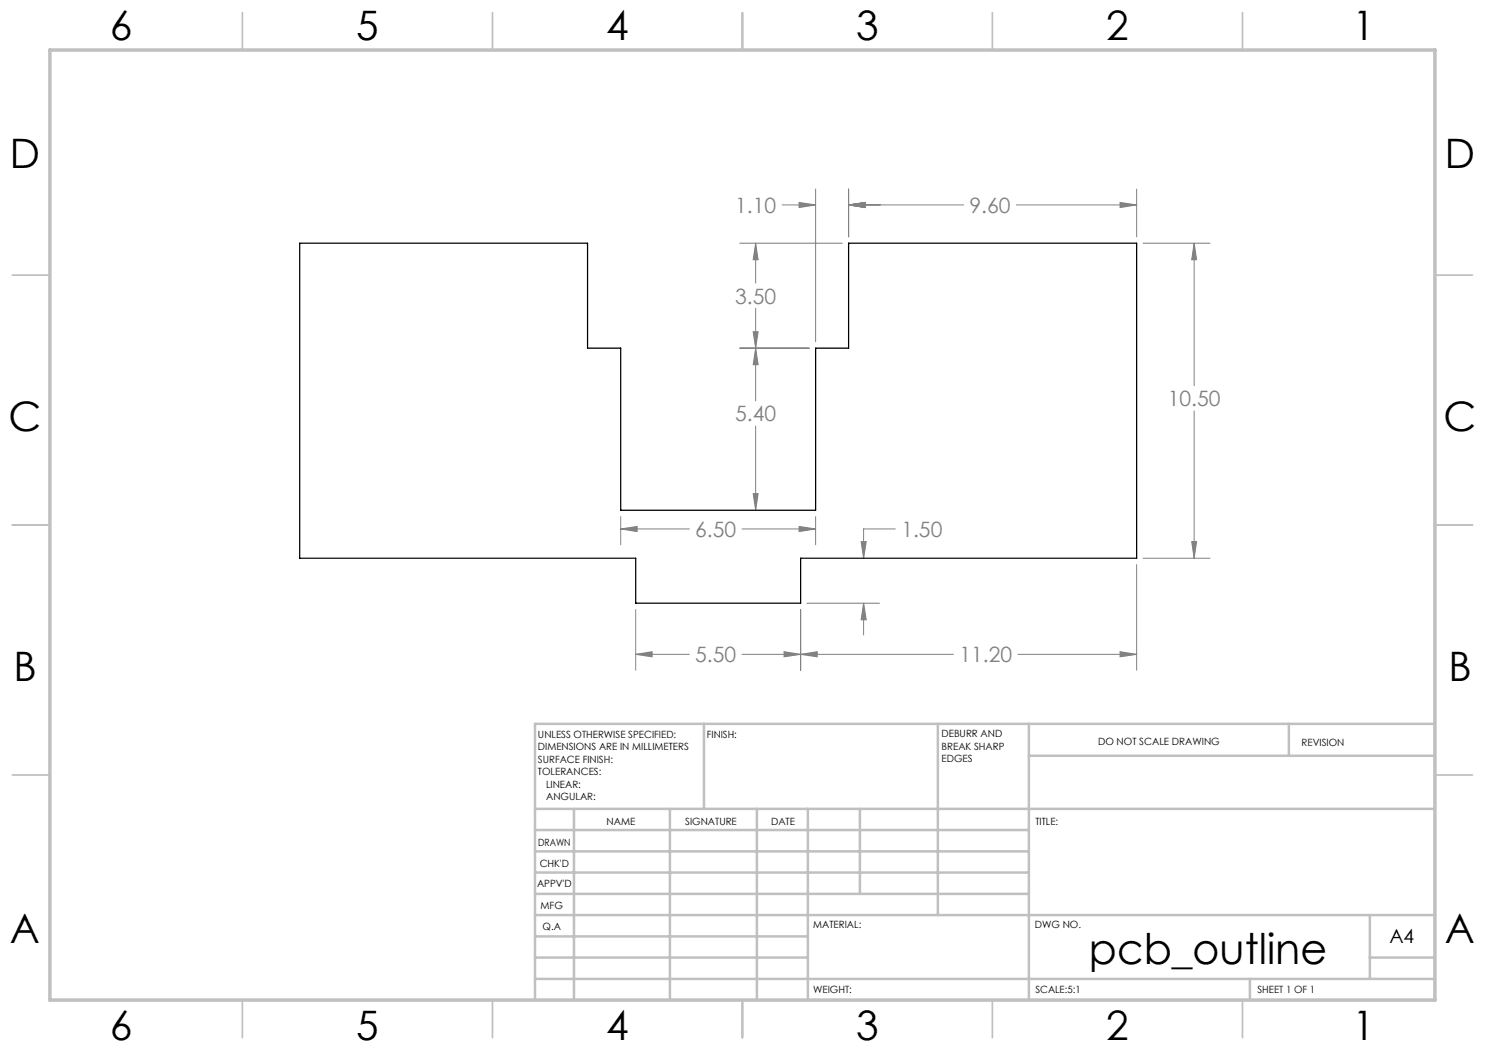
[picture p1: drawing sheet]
<svg xmlns="http://www.w3.org/2000/svg" width="297mm" height="210mm" viewBox="0 0 297 210" stroke-linecap="round" stroke-linejoin="round" font-family="sans-serif">
<g fill="none" stroke="#808080" stroke-width=".2">
<path d="M163.1 37.8v30.6M169.7 37.8v9.6M227.3 37.8v9.6M148 48.6h20.5M151.1 48.6l.5 3.4h-1zM151.1 48.6v8M156.4 41h6.7M159.8 40.5l3.3 .5-3.3 .5zM169.7 41l3.3-.5v1zM169.7 41h23M203.3 41h24M224 40.5l3.3 .5-3.3 .5z"/>
<path d="M228.6 48.6h13.4M238.8 48.6l.5 3.4h-1zM238.8 48.6v28.5M148 69.6h13.9M150.6 66.3h1l-.5 3.3zM151.1 69.6l.5 3.3h-1zM151.1 61.7v18.5M150.6 98.7h1l-.5 3.4zM151.1 85.2v16.9M238.8 82.2v29.4M124.1 105.8l3.3-.5v1zM124.1 105.8h13.8"/>
<path d="M124.1 103.3v5.7M148.4 105.8h14.7M159.8 105.3l3.3 .5-3.3 .5zM163.1 103.3v5.7M172.2 108.3h1l-.5 3.3zM179.1 105.8h-6.4v5.8M227.3 112.9v21.1M228.6 111.6h13.4M238.3 108.3h1l-.5 3.3zM127.1 130.9l3.3-.6v1.1zM127.1 121.9v12.1M127.1 130.9h10.8"/>
<path d="M148.4 130.9h42.3M156.8 130.3l3.3 .6-3.3 .5zM160.1 130.9l3.3-.6v1.1zM160.1 121.9v12.1M161.4 120.6h14.5M172.7 120.6l.5 3.4h-1zM172.7 120.6v6.4M203.6 130.9h23.7M224 130.3l3.3 .6-3.3 .5z"/>
</g>
<g fill="none" stroke="#c0c0c0" stroke-width=".35">
<path d="M48.5 2.5v7.5M98.5 2.5v7.5M148.5 2.5v7.5M198.5 2.5v7.5M248.5 2.5v7.5M2.5 55h7.5M287 55h7.5M2.5 105h7.5M287 105h7.5M2.5 155h7.5M287 155h7.5M48.5 200v7.5"/>
<path d="M98.5 200v7.5M148.5 200v7.5M198.5 200v7.5M248.5 200v7.5"/>
</g>
<g fill="none" stroke="#c0c0c0" stroke-width=".5">
<path d="M140.8 144.8v17M187.6 144.8v38.2M205.8 144.8v55.2M205.8 151.2h81.2M257.8 144.8v6.4M287 144.8h-180v55.2M107 161.8h180M107 178.8h98.8M107 174.5h98.8M107 170.3h98.8M107 166h98.8M114.8 161.8v38.2"/>
<path d="M134 161.8v38.2M151.4 161.8v38.2M161.6 161.8v38.2M172 161.8v17M107 195.8h180M107 191.5h54.6M107 187.3h54.6M107 183h180M250 195.8v4.2M274 191.5h13M274 183v12.8"/>
</g>
<path d="M10 10h277v190h-277z" fill="none" stroke="#c0c0c0" stroke-width=".7"/>
<path d="M127.1 130.9l3.3-.6v1.1zM156.8 130.3l3.3 .6-3.3 .5zM172.7 120.6l.5 3.4h-1zM172.2 108.3h1l-.5 3.3zM160.1 130.9l3.3-.6v1.1zM224 130.3l3.3 .6-3.3 .5zM238.3 108.3h1l-.5 3.3zM238.8 48.6l.5 3.4h-1zM224 40.5l3.3 .5-3.3 .5zM169.7 41l3.3-.5v1zM151.1 48.6l.5 3.4h-1zM150.6 66.3h1l-.5 3.3zM151.1 69.6l.5 3.3h-1zM150.6 98.7h1l-.5 3.4zM159.8 105.3l3.3 .5-3.3 .5zM124.1 105.8l3.3-.5v1zM159.8 40.5l3.3 .5-3.3 .5zM169.7 41l3.3-.5v1z" fill="#808080"/>
<path d="M59.9 48.6h57.6v21h6.6v32.5h39v-32.5h6.6v-21h57.6v63h-67.2v9h-33v-9h-67.2z" fill="none" stroke="#000" stroke-width=".25"/>
<text font-size="8.5" x="217.8" y="192.7">pcb_outline</text>
<g font-size="8.1">
<text x="22" y="8">6</text>
<text x="71.2" y="8">5</text>
<text x="121.2" y="8">4</text>
<text x="171.3" y="8">3</text>
<text x="221.3" y="8">2</text>
<text x="270.5" y="8">1</text>
<text x="2" y="33.6">D</text>
<text x="289" y="33.6">D</text>
<text x="1.7" y="86.1">C</text>
<text x="288.7" y="86.1">C</text>
<text x="2.7" y="136.1">B</text>
<text x="289.7" y="136.1">B</text>
<text x="2" y="188.6">A</text>
<text x="289" y="188.6">A</text>
<text x="22" y="208">6</text>
<text x="71.2" y="208">5</text>
<text x="121.2" y="208">4</text>
<text x="171.3" y="208">3</text>
<text x="221.3" y="208">2</text>
<text x="270.5" y="208">1</text>
</g>
<g font-size="4.2" fill="#808080">
<text x="147" y="42.6">1.10</text>
<text x="193.9" y="42.6">9.60</text>
<text x="147" y="60.7">3.50</text>
<text x="233.6" y="81.2">10.50</text>
<text x="147" y="84.3">5.40</text>
<text x="139.1" y="107.4">6.50</text>
<text x="180.3" y="107.4">1.50</text>
<text x="139.1" y="132.4">5.50</text>
<text x="191.9" y="132.4">11.20</text>
</g>
<text font-size="3.9" x="277.9" y="188.5">A4</text>
<g font-size="2">
<text x="107.6" y="147.6">UNLESS OTHERWISE SPECIFIED:</text>
<text x="141.4" y="147.6">FINISH:</text>
<text x="188.3" y="147.5">DEBURR AND</text>
<text x="188.3" y="150">BREAK SHARP</text>
<text x="219.6" y="149">DO NOT SCALE DRAWING</text>
<text x="260.3" y="149.2">REVISION</text>
<text x="107.6" y="150.1">DIMENSIONS ARE IN MILLIMETERS</text>
<text x="107.6" y="152.6">SURFACE FINISH:</text>
<text x="107.6" y="155.1">TOLERANCES:</text>
<text x="188.3" y="152.5">EDGES</text>
<text x="109.2" y="157.6">LINEAR:</text>
<text x="109.2" y="160.1">ANGULAR:</text>
<text x="121.3" y="165">NAME</text>
<text x="137" y="164.9">SIGNATURE</text>
<text x="154.2" y="164.9">DATE</text>
<text x="207.1" y="164.9">TITLE:</text>
<text x="107.6" y="169.1">DRAWN</text>
<text x="107.9" y="173.3">CHK'D</text>
<text x="107.4" y="177.4">APPV'D</text>
<text x="108.1" y="181.8">MFG</text>
<text x="108.5" y="186">Q.A</text>
<text x="162.6" y="185.5">MATERIAL:</text>
<text x="207" y="185.5">DWG NO.</text>
<text x="162.6" y="198.5">WEIGHT:</text>
<text x="207.1" y="198.6">SCALE:5:1</text>
<text x="251.5" y="198.6">SHEET 1 OF 1</text>
</g>
</svg>
